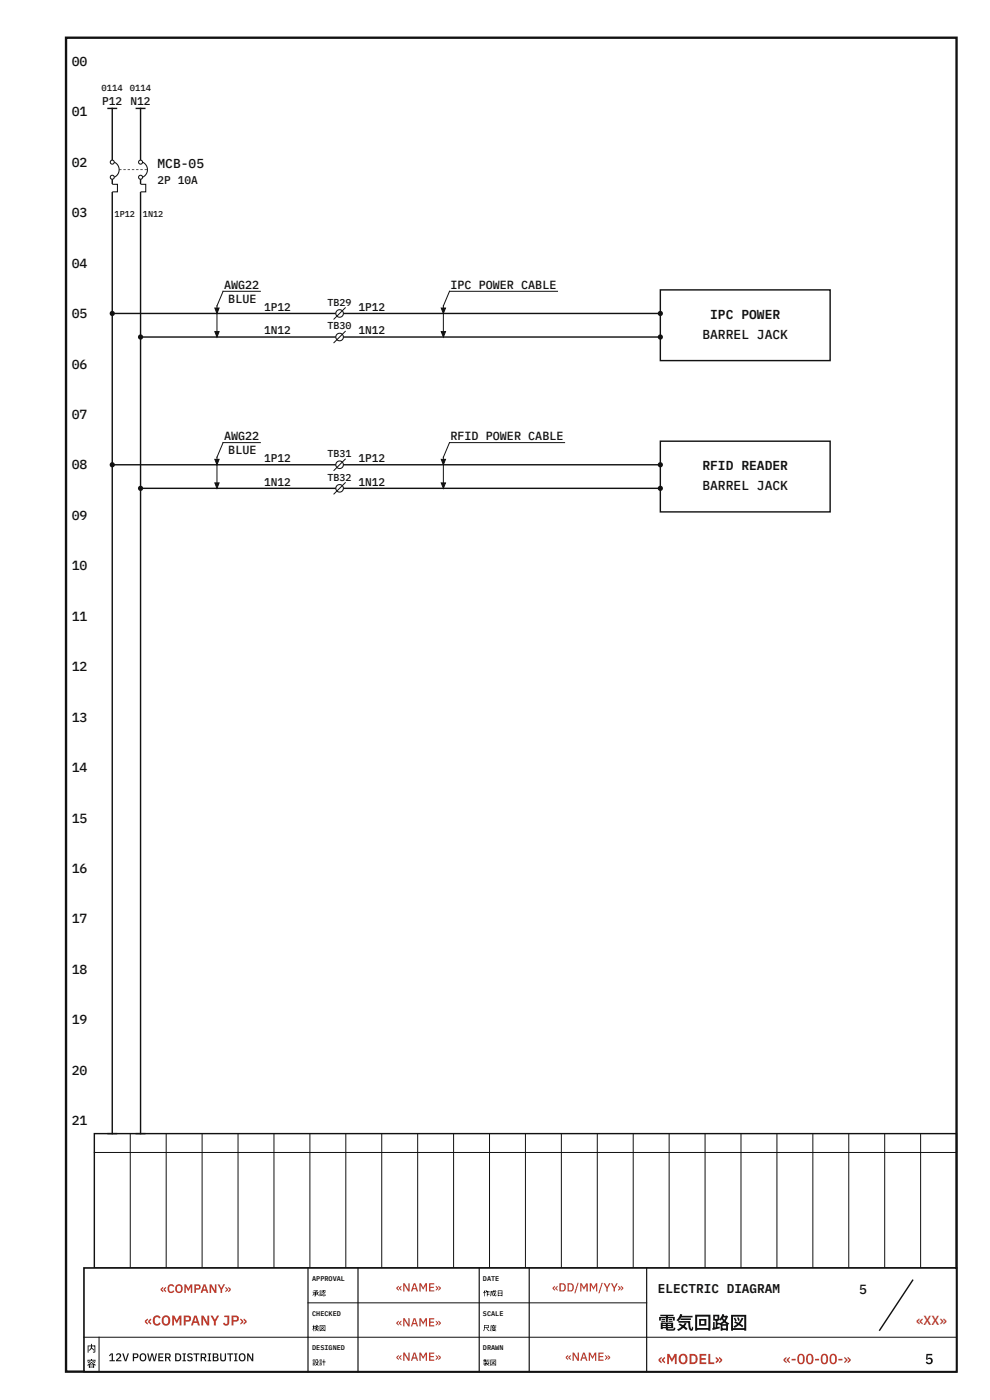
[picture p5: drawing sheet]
<svg xmlns="http://www.w3.org/2000/svg" width="210mm" height="297mm" viewBox="0 0 210 297" stroke-linecap="round" stroke-linejoin="round" font-family="sans-serif">
<path d="M14 8h188.8v283h-188.8z" fill="none" stroke="#111" stroke-width=".5"/>
<path d="M20 240.5h182.8v28.5h-182.8z" fill="none" stroke="#111" stroke-width=".3"/>
<g fill="none" stroke="#111" stroke-width=".21">
<path d="M20 244.5h182.8M27.6 240.5v28.5M35.2 240.5v28.5M42.8 240.5v28.5M50.5 240.5v28.5M58.1 240.5v28.5M65.7 240.5v28.5M73.3 240.5v28.5M80.9 240.5v28.5M88.5 240.5v28.5M96.2 240.5v28.5M103.8 240.5v28.5"/>
<path d="M111.4 240.5v28.5M119 240.5v28.5M126.6 240.5v28.5M134.2 240.5v28.5M141.9 240.5v28.5M149.5 240.5v28.5M157.1 240.5v28.5M164.7 240.5v28.5M172.3 240.5v28.5M179.9 240.5v28.5M187.6 240.5v28.5M195.2 240.5v28.5"/>
</g>
<path d="M17.8 269h185v22h-185z" fill="#fff"/>
<path d="M17.8 269h185v22h-185z" fill="none" stroke="#111" stroke-width=".35"/>
<path d="M65.3 269v22M75.9 269v22M101.6 269v22M112.2 269v22M137.1 269v22" fill="none" stroke="#111" stroke-width=".25"/>
<path d="M65.3 276.4h71.8M17.8 283.7h185M21 283.7v7.3" fill="none" stroke="#111" stroke-width=".21"/>
<path d="M22.9 23h1.8M23.8 23v217.5M28.9 23h1.8M29.8 23v217.5M23.8 66.5h116.2M22.9 240.5h1.8M28.9 240.5h1.8M193.5 271.6l-7 10.6" fill="none" stroke="#111" stroke-width=".3"/>
<circle cx="23.8" cy="66.5" r=".55" fill="#111"/>
<path d="M29.8 71.5h110.2" fill="none" stroke="#111" stroke-width=".3"/>
<circle cx="29.8" cy="71.5" r=".55" fill="#111"/>
<path d="M140 61.5h36v15h-36z" fill="#fff"/>
<path d="M140 61.5h36v15h-36z" fill="none" stroke="#111" stroke-width=".3"/>
<g fill="#111">
<circle cx="140" cy="66.5" r=".55"/>
<circle cx="140" cy="71.5" r=".55"/>
</g>
<path d="M23.8 98.6h116.2" fill="none" stroke="#111" stroke-width=".3"/>
<circle cx="23.8" cy="98.6" r=".55" fill="#111"/>
<path d="M29.8 103.6h110.2" fill="none" stroke="#111" stroke-width=".3"/>
<circle cx="29.8" cy="103.6" r=".55" fill="#111"/>
<path d="M140 93.6h36v15h-36z" fill="#fff"/>
<path d="M140 93.6h36v15h-36z" fill="none" stroke="#111" stroke-width=".3"/>
<g fill="#111">
<circle cx="140" cy="98.6" r=".55"/>
<circle cx="140" cy="103.6" r=".55"/>
</g>
<g fill="#fff">
<path d="M23.3 34h1v4h-1z"/>
<circle cx="23.8" cy="34.4" r=".42"/>
</g>
<circle cx="23.8" cy="34.4" r=".42" fill="none" stroke="#111" stroke-width=".22"/>
<circle cx="23.8" cy="37.6" r=".42" fill="#fff"/>
<g fill="none" stroke="#111" stroke-width=".22">
<path d="M24.2 34.4a1.75 1.75 0 0 1 1.1 1.6 1.75 1.75 0 0 1-1.1 1.6"/>
<circle cx="23.8" cy="37.6" r=".42"/>
</g>
<path d="M23.4 39.1h.8v1.6h-.8z" fill="#fff"/>
<path d="M23.8 39.1h1.1v1.6h-1.1" fill="none" stroke="#111" stroke-width=".22"/>
<g fill="#fff">
<path d="M29.3 34h1v4h-1z"/>
<circle cx="29.8" cy="34.4" r=".42"/>
</g>
<circle cx="29.8" cy="34.4" r=".42" fill="none" stroke="#111" stroke-width=".22"/>
<circle cx="29.8" cy="37.6" r=".42" fill="#fff"/>
<g fill="none" stroke="#111" stroke-width=".22">
<path d="M30.2 34.4a1.75 1.75 0 0 1 1.1 1.6 1.75 1.75 0 0 1-1.1 1.6"/>
<circle cx="29.8" cy="37.6" r=".42"/>
</g>
<path d="M29.4 39.1h.8v1.6h-.8z" fill="#fff"/>
<path d="M29.8 39.1h1.1v1.6h-1.1" fill="none" stroke="#111" stroke-width=".22"/>
<path d="M25.3 35.9h.5v.2h-.5zM26.2 35.9h.5v.2h-.5zM27.1 35.9h.5v.2h-.5zM28 35.9h.5v.2h-.5zM28.9 35.9h.5v.2h-.5zM29.8 35.9h.5v.2h-.5zM30.7 35.9h.5v.2h-.5z" fill="#111"/>
<path d="M46 64.9v5.7" fill="none" stroke="#111" stroke-width=".21"/>
<path d="M45.5 65.4h.9l-.4 1.1z" fill="#111"/>
<path d="M45.5 65.4h.9l-.4 1.1z" fill="none" stroke="#111" stroke-width=".21"/>
<path d="M45.5 70.4h.9l-.4 1.1z" fill="#111"/>
<path d="M45.5 70.4h.9l-.4 1.1zM55.2 61.8h-7.9l-1.3 3.1M94 64.9v5.7" fill="none" stroke="#111" stroke-width=".21"/>
<path d="M93.5 65.4h.9l-.4 1.1z" fill="#111"/>
<path d="M93.5 65.4h.9l-.4 1.1z" fill="none" stroke="#111" stroke-width=".21"/>
<path d="M93.5 70.4h.9l-.4 1.1z" fill="#111"/>
<path d="M93.5 70.4h.9l-.4 1.1zM118.2 61.8h-22.9l-1.3 3.1" fill="none" stroke="#111" stroke-width=".21"/>
<circle cx="72" cy="66.5" r=".8" fill="#fff"/>
<circle cx="72" cy="66.5" r=".8" fill="none" stroke="#111" stroke-width=".22"/>
<path d="M73.2 65.3l-2.4 2.4" fill="none" stroke="#111" stroke-width=".21"/>
<circle cx="72" cy="71.5" r=".8" fill="#fff"/>
<circle cx="72" cy="71.5" r=".8" fill="none" stroke="#111" stroke-width=".22"/>
<path d="M73.2 70.3l-2.4 2.4M46 97v5.7" fill="none" stroke="#111" stroke-width=".21"/>
<path d="M45.5 97.5h.9l-.4 1.1z" fill="#111"/>
<path d="M45.5 97.5h.9l-.4 1.1z" fill="none" stroke="#111" stroke-width=".21"/>
<path d="M45.5 102.5h.9l-.4 1.1z" fill="#111"/>
<path d="M55.2 93.9h-7.9l-1.3 3.1M94 97v5.7M45.5 102.5h.9l-.4 1.1z" fill="none" stroke="#111" stroke-width=".21"/>
<path d="M93.5 97.5h.9l-.4 1.1z" fill="#111"/>
<path d="M93.5 97.5h.9l-.4 1.1z" fill="none" stroke="#111" stroke-width=".21"/>
<path d="M93.5 102.5h.9l-.4 1.1z" fill="#111"/>
<path d="M119.7 93.9h-24.4l-1.3 3.1M93.5 102.5h.9l-.4 1.1z" fill="none" stroke="#111" stroke-width=".21"/>
<circle cx="72" cy="98.6" r=".8" fill="#fff"/>
<circle cx="72" cy="98.6" r=".8" fill="none" stroke="#111" stroke-width=".22"/>
<path d="M73.2 97.4l-2.4 2.4" fill="none" stroke="#111" stroke-width=".21"/>
<circle cx="72" cy="103.6" r=".8" fill="#fff"/>
<circle cx="72" cy="103.6" r=".8" fill="none" stroke="#111" stroke-width=".22"/>
<path d="M73.2 102.4l-2.4 2.4" fill="none" stroke="#111" stroke-width=".21"/>
<text font-size="3.8" fill="#111" x="139.5" y="282">電気回路図</text>
<g font-size="3.1" fill="#c0392b">
<text x="139.5" y="289.4">«MODEL»</text>
<text x="166" y="289.4">«-00-00-»</text>
</g>
<text font-size="3.1" fill="#111" x="196.1" y="289.4">5</text>
<text font-size="3" fill="#c0392b" x="30.6" y="281.2">«COMPANY JP»</text>
<g font-size="2.8" fill="#111">
<text x="15.2" y="14">00</text>
<text x="15.2" y="24.7">01</text>
<text x="15.2" y="35.4">02</text>
<text x="15.2" y="46.1">03</text>
<text x="15.2" y="56.8">04</text>
<text x="15.2" y="67.5">05</text>
<text x="15.2" y="78.2">06</text>
<text x="15.2" y="88.9">07</text>
<text x="15.2" y="99.6">08</text>
<text x="15.2" y="110.3">09</text>
<text x="15.2" y="121">10</text>
<text x="15.2" y="131.7">11</text>
<text x="15.2" y="142.4">12</text>
<text x="15.2" y="153.1">13</text>
<text x="15.2" y="163.8">14</text>
<text x="15.2" y="174.5">15</text>
<text x="15.2" y="185.2">16</text>
<text x="15.2" y="195.9">17</text>
<text x="15.2" y="206.6">18</text>
<text x="15.2" y="217.3">19</text>
<text x="15.2" y="228">20</text>
<text x="15.2" y="238.7">21</text>
<text x="182.2" y="274.6">5</text>
</g>
<text font-size="2.8" fill="#c0392b" x="194.1" y="281">«XX»</text>
<g font-size="2.7" fill="#111">
<text x="33.4" y="35.6">MCB-05</text>
<text x="148.9" y="71.9">BARREL JACK</text>
<text x="150.6" y="67.7">IPC POWER</text>
<text x="148.9" y="99.8">RFID READER</text>
<text x="148.9" y="104">BARREL JACK</text>
<text x="139.5" y="274.3">ELECTRIC DIAGRAM</text>
</g>
<text font-size="2.6" fill="#c0392b" x="34" y="274.3">«COMPANY»</text>
<g font-size="2.5" fill="#111">
<text x="47.5" y="61.3">AWG22</text>
<text x="48.4" y="64.2">BLUE</text>
<text x="95.5" y="61.3">IPC POWER CABLE</text>
<text x="47.5" y="93.4">AWG22</text>
<text x="95.5" y="93.4">RFID POWER CABLE</text>
<text x="48.4" y="96.3">BLUE</text>
</g>
<g font-size="2.5" fill="#c0392b">
<text x="83.9" y="274">«NAME»</text>
<text x="117.1" y="274">«DD/MM/YY»</text>
<text x="83.9" y="281.4">«NAME»</text>
<text x="83.9" y="288.7">«NAME»</text>
<text x="119.8" y="288.7">«NAME»</text>
</g>
<g font-size="2.4" fill="#111">
<text x="21.7" y="22.2">P12</text>
<text x="27.7" y="22.2">N12</text>
<text x="33.4" y="39">2P 10A</text>
<text x="56" y="65.9">1P12</text>
<text x="76" y="65.9">1P12</text>
<text x="56" y="70.9">1N12</text>
<text x="76" y="70.9">1N12</text>
<text x="56" y="98">1P12</text>
<text x="76" y="98">1P12</text>
<text x="56" y="103">1N12</text>
<text x="76" y="103">1N12</text>
<text x="23" y="288.8">12V POWER DISTRIBUTION</text>
</g>
<g font-size="2.1" fill="#111">
<text x="69.4" y="64.9">TB29</text>
<text x="69.4" y="69.9">TB30</text>
<text x="69.4" y="97">TB31</text>
<text x="69.4" y="102">TB32</text>
</g>
<g font-size="2" fill="#111">
<text x="18.4" y="286.8">内</text>
<text x="18.4" y="290">容</text>
</g>
<g font-size="1.9" fill="#111">
<text x="21.5" y="19.4">0114</text>
<text x="27.5" y="19.4">0114</text>
</g>
<g font-size="1.8" fill="#111">
<text x="24.3" y="46.1">1P12</text>
<text x="30.3" y="46.1">1N12</text>
</g>
<g font-size="1.4" fill="#111">
<text x="66.2" y="271.8">APPROVAL</text>
<text x="66.2" y="274.9">承認</text>
<text x="102.4" y="271.8">DATE</text>
<text x="102.4" y="274.9">作成日</text>
<text x="66.2" y="279.2">CHECKED</text>
<text x="102.4" y="279.2">SCALE</text>
<text x="66.2" y="282.3">検図</text>
<text x="66.2" y="286.5">DESIGNED</text>
<text x="102.4" y="282.3">尺度</text>
<text x="102.4" y="286.5">DRAWN</text>
<text x="66.2" y="289.6">設計</text>
<text x="102.4" y="289.6">製図</text>
</g>
</svg>
